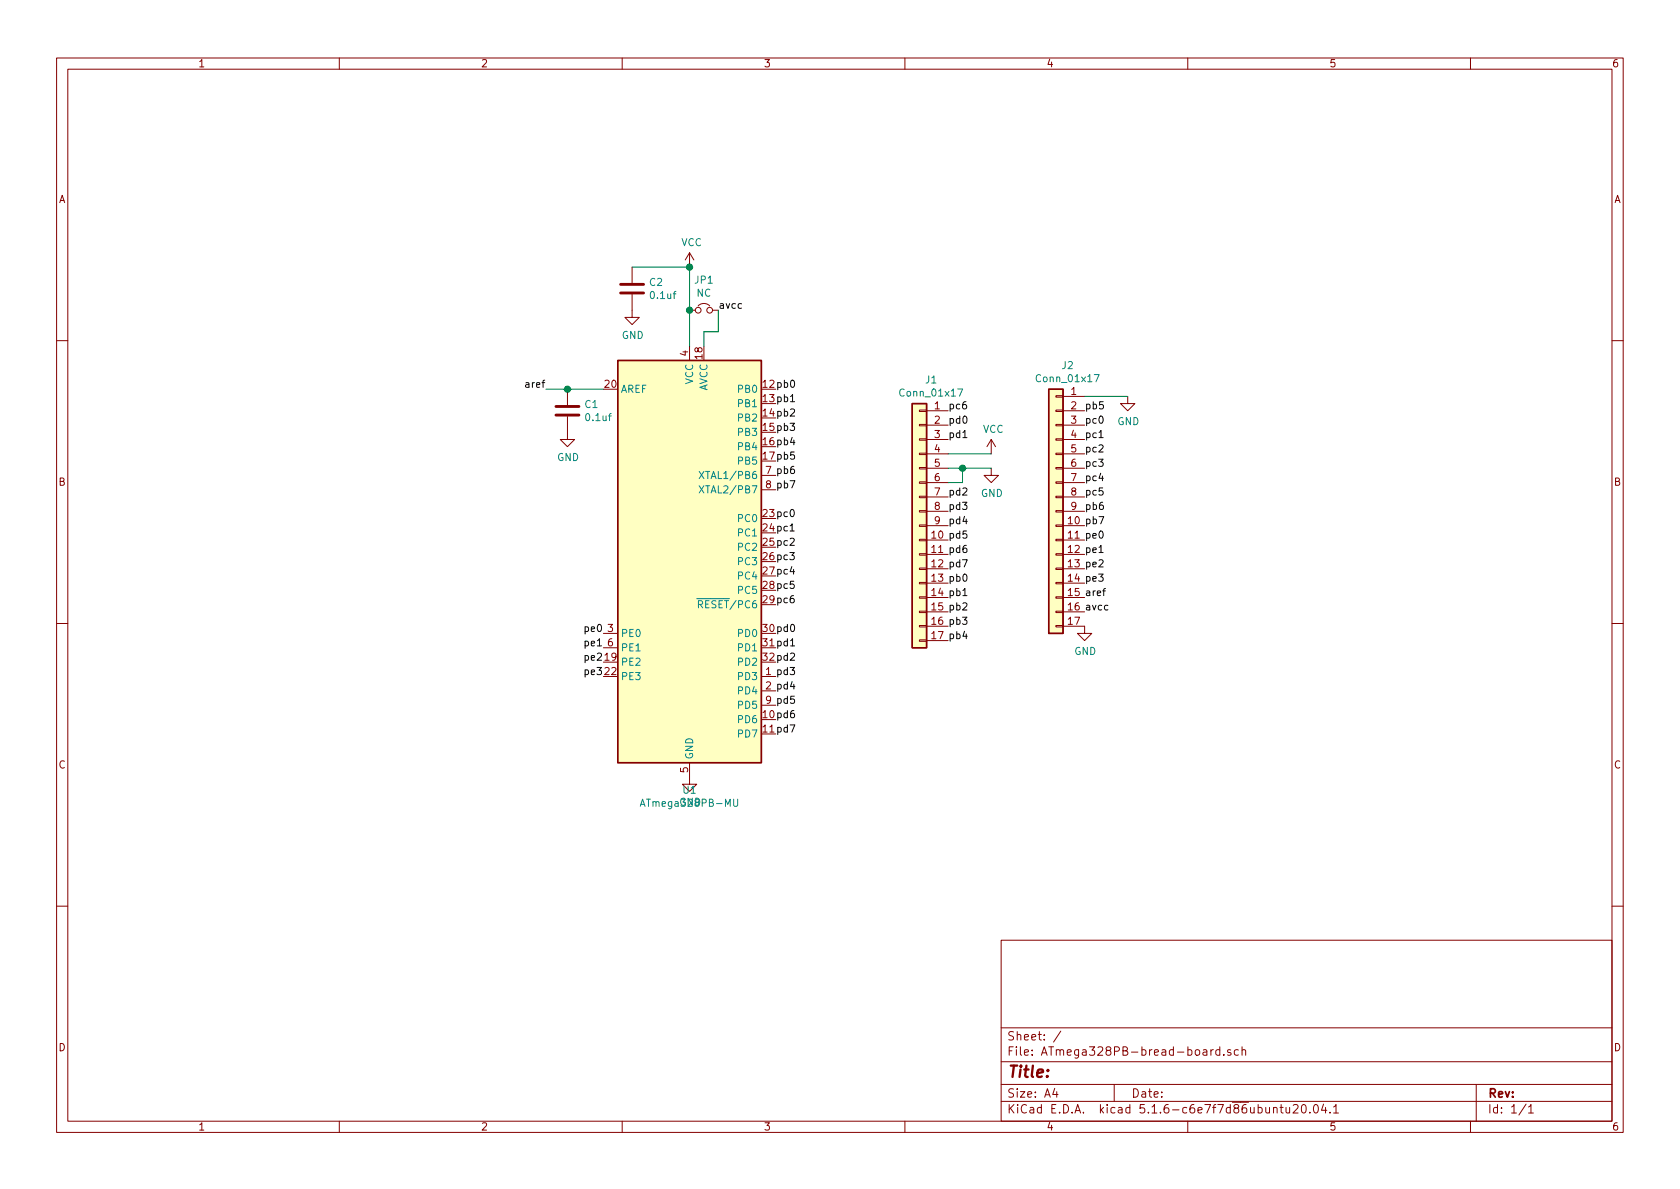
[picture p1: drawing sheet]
EESchema Schematic File Version 4
EELAYER 30 0
EELAYER END
$Descr A4 11693 8268
encoding utf-8
Sheet 1 1
Title ""
Date ""
Rev ""
Comp ""
Comment1 ""
Comment2 ""
Comment3 ""
Comment4 ""
$EndDescr
$Comp
L power:VCC #PWR0101
U 1 1
P 4800 1850
F 0 "#PWR0101" H 4800 1700 50  0001 C CNN
F 1 "VCC" H 4815 2023 50  0000 C CNN
F 2 "" H 4800 1850 50  0001 C CNN
F 3 "" H 4800 1850 50  0001 C CNN
	1    4800 1850
	1    0    0    -1  
$EndComp
Text Label 3800 2700 2    50   ~ 0
aref
$Comp
L Device:C C1
U 1 1
P 3950 2850
F 0 "C1" H 4065 2896 50  0000 L CNN
F 1 "0.1uf" H 4065 2805 50  0000 L CNN
F 2 "Capacitor_SMD:C_0603_1608Metric" H 3988 2700 50  0001 C CNN
F 3 "~" H 3950 2850 50  0001 C CNN
	1    3950 2850
	1    0    0    -1  
$EndComp
Connection ~ 3950 2700
Wire Wire Line
	3950 2700 3800 2700
$Comp
L power:GND #PWR0102
U 1 1
P 4800 5400
F 0 "#PWR0102" H 4800 5150 50  0001 C CNN
F 1 "GND" H 4805 5227 50  0000 C CNN
F 2 "" H 4800 5400 50  0001 C CNN
F 3 "" H 4800 5400 50  0001 C CNN
	1    4800 5400
	1    0    0    -1  
$EndComp
$Comp
L power:GND #PWR0103
U 1 1
P 3950 3000
F 0 "#PWR0103" H 3950 2750 50  0001 C CNN
F 1 "GND" H 3955 2827 50  0000 C CNN
F 2 "" H 3950 3000 50  0001 C CNN
F 3 "" H 3950 3000 50  0001 C CNN
	1    3950 3000
	1    0    0    -1  
$EndComp
Text Label 5400 2700 0    50   ~ 0
pb0
Text Label 5400 2800 0    50   ~ 0
pb1
Text Label 5400 2900 0    50   ~ 0
pb2
Text Label 5400 3000 0    50   ~ 0
pb3
Text Label 5400 3100 0    50   ~ 0
pb4
Text Label 5400 3200 0    50   ~ 0
pb5
Text Label 5400 3300 0    50   ~ 0
pb6
Text Label 5400 3400 0    50   ~ 0
pb7
Text Label 5400 3600 0    50   ~ 0
pc0
Text Label 5400 3700 0    50   ~ 0
pc1
Text Label 5400 3800 0    50   ~ 0
pc2
Text Label 5400 3900 0    50   ~ 0
pc3
Text Label 5400 4000 0    50   ~ 0
pc4
Text Label 5400 4100 0    50   ~ 0
pc5
Text Label 5400 4200 0    50   ~ 0
pc6
Text Label 5400 4400 0    50   ~ 0
pd0
Text Label 5400 4500 0    50   ~ 0
pd1
Text Label 5400 4600 0    50   ~ 0
pd2
Text Label 5400 4700 0    50   ~ 0
pd3
Text Label 5400 4800 0    50   ~ 0
pd4
Text Label 5400 4900 0    50   ~ 0
pd5
Text Label 5400 5000 0    50   ~ 0
pd6
Text Label 5400 5100 0    50   ~ 0
pd7
Text Label 4200 4400 2    50   ~ 0
pe0
Text Label 4200 4500 2    50   ~ 0
pe1
Text Label 4200 4600 2    50   ~ 0
pe2
Text Label 4200 4700 2    50   ~ 0
pe3
$Comp
L Device:C C2
U 1 1
P 4400 2000
F 0 "C2" H 4515 2046 50  0000 L CNN
F 1 "0.1uf" H 4515 1955 50  0000 L CNN
F 2 "Capacitor_SMD:C_0603_1608Metric" H 4438 1850 50  0001 C CNN
F 3 "~" H 4400 2000 50  0001 C CNN
	1    4400 2000
	1    0    0    -1  
$EndComp
Wire Wire Line
	4800 1850 4800 2150
$Comp
L power:GND #PWR0104
U 1 1
P 4400 2150
F 0 "#PWR0104" H 4400 1900 50  0001 C CNN
F 1 "GND" H 4405 1977 50  0000 C CNN
F 2 "" H 4400 2150 50  0001 C CNN
F 3 "" H 4400 2150 50  0001 C CNN
	1    4400 2150
	1    0    0    -1  
$EndComp
Text Label 6600 2950 0    50   ~ 0
pd0
Text Label 6600 3050 0    50   ~ 0
pd1
$Comp
L Device:Jumper_NC_Small JP1
U 1 1
P 4900 2150
F 0 "JP1" H 4900 2362 50  0000 C CNN
F 1 "NC" H 4900 2271 50  0000 C CNN
F 2 "Jumper:SolderJumper-2_P1.3mm_Bridged_RoundedPad1.0x1.5mm" H 4900 2150 50  0001 C CNN
F 3 "~" H 4900 2150 50  0001 C CNN
	1    4900 2150
	1    0    0    -1  
$EndComp
Connection ~ 4800 2150
Wire Wire Line
	4800 2150 4800 2400
Wire Wire Line
	5000 2150 5000 2300
Wire Wire Line
	5000 2300 4900 2300
Wire Wire Line
	4900 2300 4900 2400
$Comp
L power:GND #PWR0105
U 1 1
P 7550 4350
F 0 "#PWR0105" H 7550 4100 50  0001 C CNN
F 1 "GND" H 7555 4177 50  0000 C CNN
F 2 "" H 7550 4350 50  0001 C CNN
F 3 "" H 7550 4350 50  0001 C CNN
	1    7550 4350
	1    0    0    -1  
$EndComp
$Comp
L Connector_Generic:Conn_01x17 J1
U 1 1
P 6400 3650
F 0 "J1" H 6318 4667 50  0000 C CNN
F 1 "Conn_01x17" H 6318 4576 50  0000 C CNN
F 2 "Connector_PinSocket_2.54mm:PinSocket_1x17_P2.54mm_Vertical" H 6400 3650 50  0001 C CNN
F 3 "~" H 6400 3650 50  0001 C CNN
	1    6400 3650
	-1   0    0    -1  
$EndComp
$Comp
L Connector_Generic:Conn_01x17 J2
U 1 1
P 7350 3550
F 0 "J2" H 7268 4567 50  0000 C CNN
F 1 "Conn_01x17" H 7268 4476 50  0000 C CNN
F 2 "Connector_PinSocket_2.54mm:PinSocket_1x17_P2.54mm_Vertical" H 7350 3550 50  0001 C CNN
F 3 "~" H 7350 3550 50  0001 C CNN
	1    7350 3550
	-1   0    0    -1  
$EndComp
$Comp
L power:GND #PWR0107
U 1 1
P 6900 3250
F 0 "#PWR0107" H 6900 3000 50  0001 C CNN
F 1 "GND" H 6905 3077 50  0000 C CNN
F 2 "" H 6900 3250 50  0001 C CNN
F 3 "" H 6900 3250 50  0001 C CNN
	1    6900 3250
	1    0    0    -1  
$EndComp
Text Label 7550 2850 0    50   ~ 0
pb5
Text Label 6600 4450 0    50   ~ 0
pb4
Text Label 6600 4350 0    50   ~ 0
pb3
Text Label 6600 4250 0    50   ~ 0
pb2
Text Label 6600 4150 0    50   ~ 0
pb1
Text Label 6600 4050 0    50   ~ 0
pb0
Text Label 6600 3950 0    50   ~ 0
pd7
Text Label 6600 3850 0    50   ~ 0
pd6
Text Label 6600 3750 0    50   ~ 0
pd5
Text Label 6600 3650 0    50   ~ 0
pd4
Text Label 6600 3550 0    50   ~ 0
pd3
Text Label 6600 3450 0    50   ~ 0
pd2
Text Label 7550 3050 0    50   ~ 0
pc1
Text Label 7550 2950 0    50   ~ 0
pc0
Text Label 7550 4150 0    50   ~ 0
aref
Text Label 7550 4050 0    50   ~ 0
pe3
Text Label 7550 3950 0    50   ~ 0
pe2
Text Label 7550 3850 0    50   ~ 0
pe1
Text Label 7550 3750 0    50   ~ 0
pe0
Text Label 6600 2850 0    50   ~ 0
pc6
Text Label 7550 3450 0    50   ~ 0
pc5
Text Label 7550 3350 0    50   ~ 0
pc4
Text Label 7550 3250 0    50   ~ 0
pc3
Text Label 7550 3150 0    50   ~ 0
pc2
Text Label 7550 3650 0    50   ~ 0
pb7
Text Label 7550 3550 0    50   ~ 0
pb6
Wire Wire Line
	6900 3250 6700 3250
$Comp
L power:VCC #PWR0108
U 1 1
P 6900 3150
F 0 "#PWR0108" H 6900 3000 50  0001 C CNN
F 1 "VCC" H 6915 3323 50  0000 C CNN
F 2 "" H 6900 3150 50  0001 C CNN
F 3 "" H 6900 3150 50  0001 C CNN
	1    6900 3150
	1    0    0    -1  
$EndComp
Wire Wire Line
	6700 3250 6700 3350
Wire Wire Line
	6700 3350 6600 3350
Connection ~ 6700 3250
Wire Wire Line
	6700 3250 6600 3250
Wire Wire Line
	6900 3150 6600 3150
$Comp
L power:GND #PWR0109
U 1 1
P 7850 2750
F 0 "#PWR0109" H 7850 2500 50  0001 C CNN
F 1 "GND" H 7855 2577 50  0000 C CNN
F 2 "" H 7850 2750 50  0001 C CNN
F 3 "" H 7850 2750 50  0001 C CNN
	1    7850 2750
	1    0    0    -1  
$EndComp
Wire Wire Line
	7850 2750 7550 2750
$Comp
L MCU_Microchip_ATmega:ATmega328PB-MU U1
U 1 1
P 4800 3900
F 0 "U1" H 4800 2311 50  0000 C CNN
F 1 "ATmega328PB-MU" H 4800 2220 50  0000 C CNN
F 2 "Package_DFN_QFN:QFN-32-1EP_5x5mm_P0.5mm_EP3.1x3.1mm" H 4800 3900 50  0001 C CIN
F 3 "http://ww1.microchip.com/downloads/en/DeviceDoc/40001906C.pdf" H 4800 3900 50  0001 C CNN
	1    4800 3900
	1    0    0    -1  
$EndComp
Text Label 7550 4250 0    50   ~ 0
avcc
Text Label 5000 2150 0    50   ~ 0
avcc
Wire Wire Line
	4400 1850 4800 1850
Connection ~ 4800 1850
Wire Wire Line
	3950 2700 4200 2700
$EndSCHEMATC
